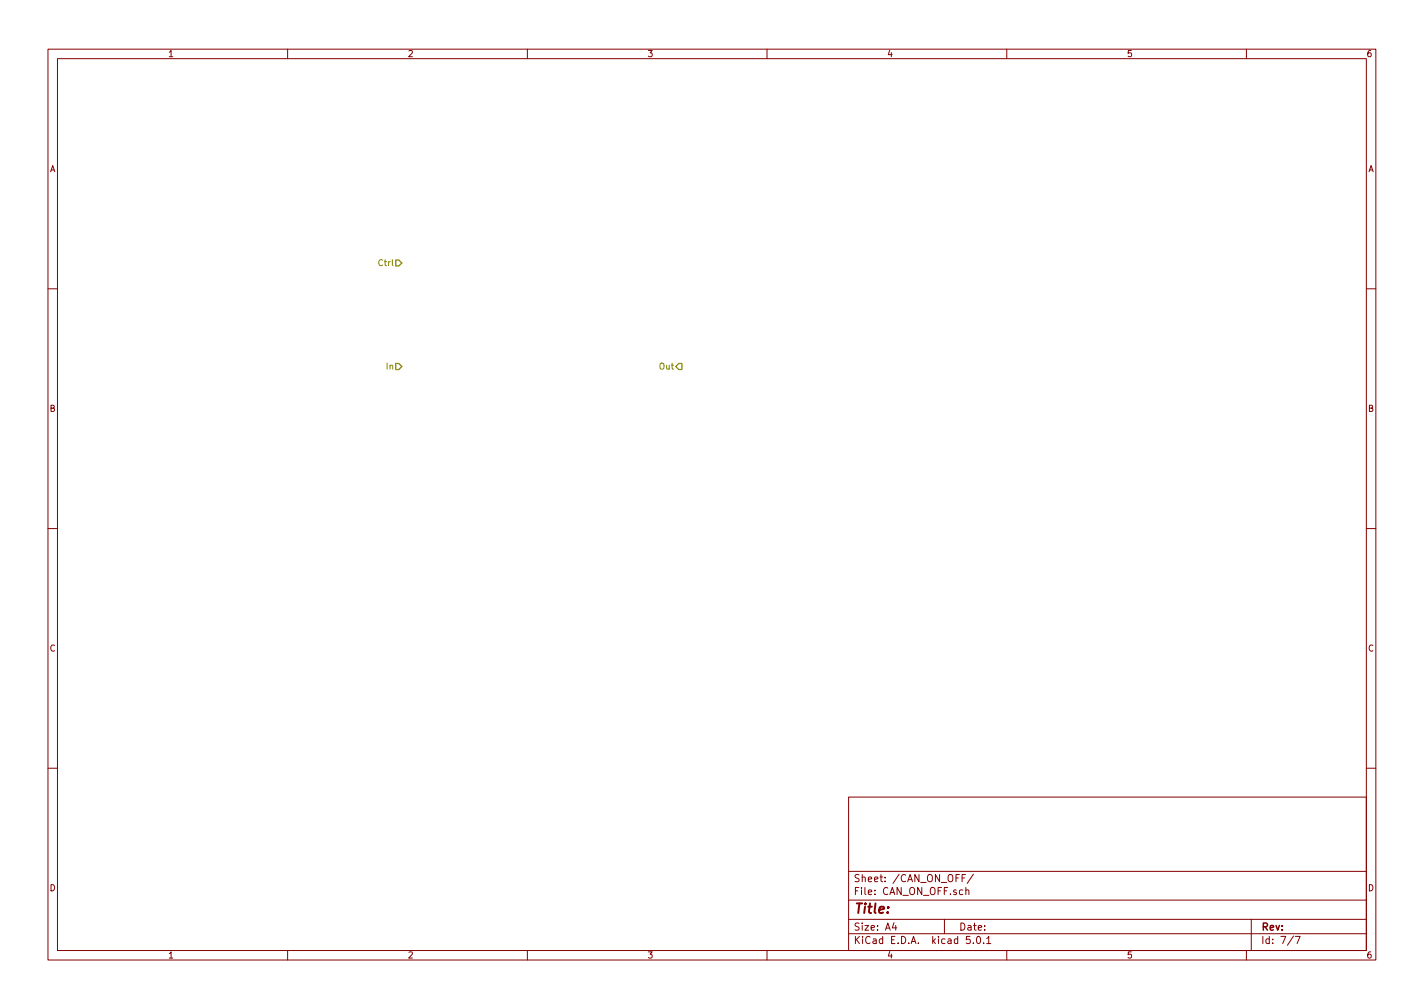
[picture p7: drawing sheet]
<svg xmlns="http://www.w3.org/2000/svg" width="297mm" height="210mm" viewBox="0 0 297 210" stroke-linecap="round" stroke-linejoin="round" font-family="sans-serif">
<g fill="none" stroke="#840000" stroke-width=".21">
<path d="M10 10.3h277v189.9h-277zM12 12.2h273v186.1h-273zM60 10.3v1.9M110 10.3v1.9M160 10.3v1.9M210 10.3v1.9M260 10.3v1.9M10 60.2h2M285 60.2h2M10 110.3h2M285 110.3h2M10 160.2h2"/>
<path d="M177 166.3h108v32h-108zM285 160.2h2M60 198.3v1.9M110 198.3v1.9M160 198.3v1.9M177 194.8h108M177 191.8h108M177 187.8h108M177 181.8h108M186.5 192.5l-.4 1h1M186.8 193v1M197 191.8v3"/>
<path d="M200.7 183.1h.5M201.4 182.4h-.7v1.5M201.5 185.7l.2-.1 .4 .1v.9M201.5 185.1v1.5M202.3 195.3h-.7l-.1 .7 .3-.1 .5 .1 .1 .2-.1 .5-.2 .1-.6-.1M203 196.7v.1M203 182.3l-1.2 2M203.8 195.5l.2-.2a.8 .8 0 0 1 .6 .8 .8 .8 0 0 1-.6 .7l-.3-.5zM205.2 196.7v.1M205.8 195.8l.4-.5v1.5M205.8 196.8h.9M210 198.3v1.9"/>
<path d="M260 198.3v1.9M261 191.8v6.5M269.8 195.2l-1.2 2M270.2 195.3h1l-.6 1.5"/>
</g>
<path d="M82.5 54.2h.7l.6 .7-.6 .6h-.7zM82.5 75.8h.7l.6 .6-.6 .7h-.7zM141.6 75.8h.6v1.3h-.6l-.6-.7z" fill="none" stroke="#848400" stroke-width=".25"/>
<text font-size="2.8" fill="#840000" x="178" y="190.5">Title:</text>
<g font-size="2.1" fill="#840000">
<text x="178" y="184">Sheet: /CAN_ON_OFF/</text>
<text x="178" y="186.7">File: CAN_ON_OFF.sch</text>
<text x="178" y="196.9">KiCad E.D.A. kicad 5.0.1</text>
<text x="178" y="194.1">Size: A4</text>
<text x="200" y="194.1">Date:</text>
<text x="263" y="194.1">Rev:</text>
<text x="263" y="196.9">Id: 7/7</text>
</g>
<g font-size="1.8" fill="#840000">
<text x="35" y="11.9">1</text>
<text x="85" y="11.9">2</text>
<text x="135" y="11.9">3</text>
<text x="185" y="11.9">4</text>
<text x="235" y="11.9">5</text>
<text x="285" y="11.9">6</text>
<text x="10.4" y="35.9">A</text>
<text x="285.4" y="35.9">A</text>
<text x="10.4" y="85.9">B</text>
<text x="285.4" y="85.9">B</text>
<text x="10.4" y="135.9">C</text>
<text x="285.4" y="135.9">C</text>
<text x="10.4" y="185.9">D</text>
<text x="285.4" y="185.9">D</text>
<text x="35" y="199.9">1</text>
<text x="85" y="199.9">2</text>
<text x="135" y="199.9">3</text>
<text x="185" y="199.9">4</text>
<text x="235" y="199.9">5</text>
<text x="285" y="199.9">6</text>
</g>
<g font-size="1.8" fill="#848400">
<text x="79.2" y="55.5">Ctrl</text>
<text x="80.7" y="77.1">In</text>
<text x="137.7" y="77.1">Out</text>
</g>
</svg>
